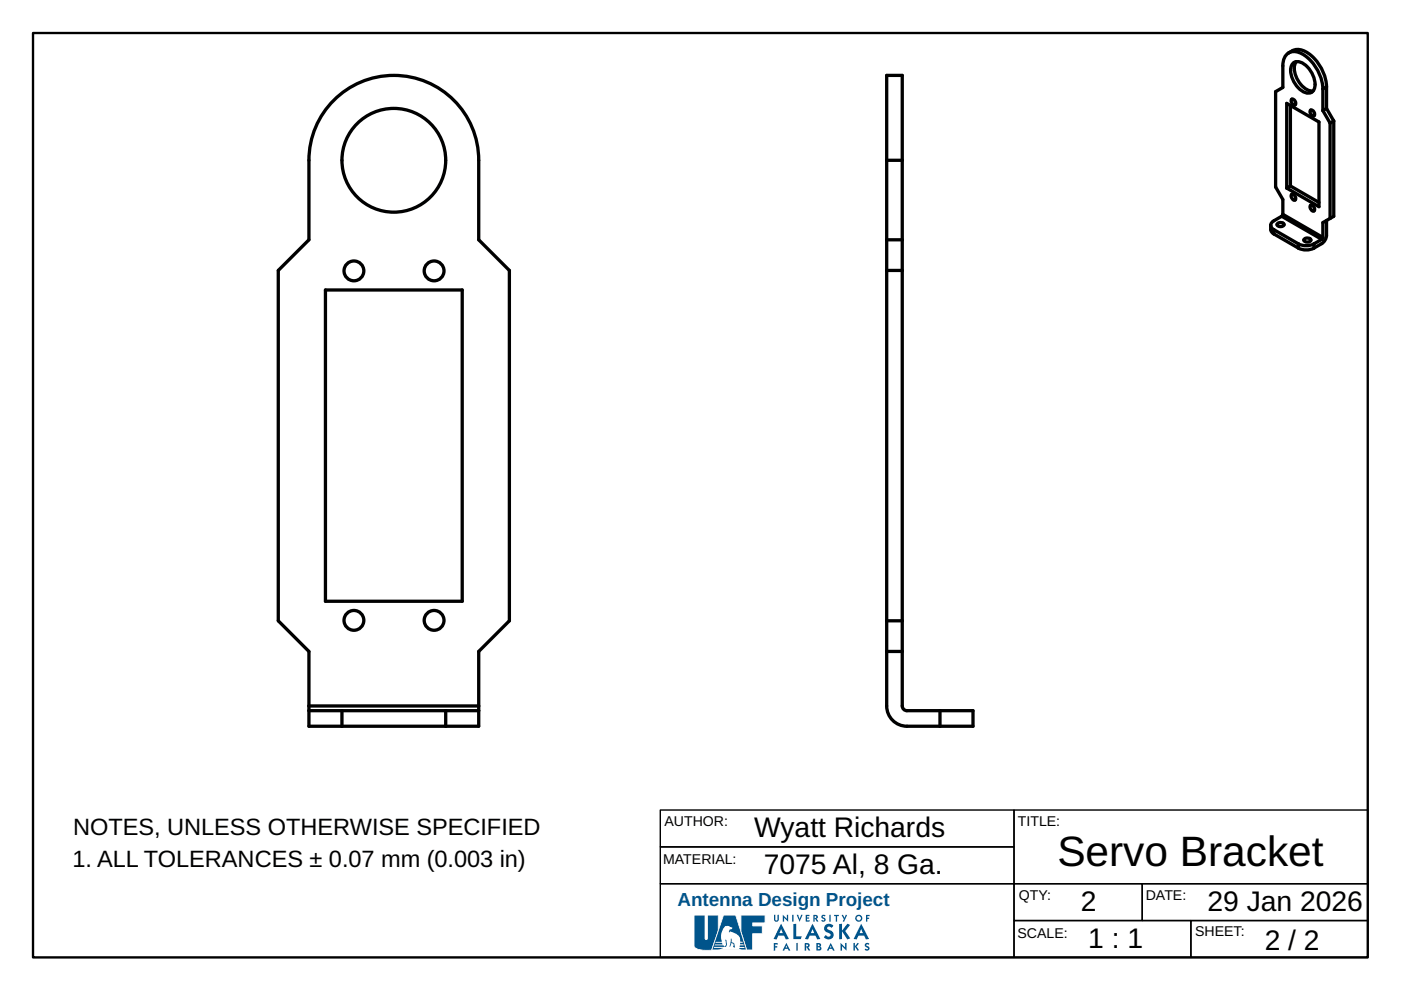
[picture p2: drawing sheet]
<svg xmlns="http://www.w3.org/2000/svg" width="297mm" height="210mm" viewBox="0 0 297 210" stroke-linecap="round" stroke-linejoin="round" font-family="sans-serif">
<path d="M7 7h283v196h-283z" fill="none" stroke="#000" stroke-width=".5"/>
<path d="M140 179.6h75v7.8h-75zM140 171.7h75v7.9h-75zM215 171.7h75v15.7h-75zM140 187.4h75v15.6h-75zM215 195.2h37.5v7.8h-37.5zM215 187.4h27.2v7.8h-27.2zM242.2 187.4h47.8v7.8h-47.8zM252.5 195.2h37.5v7.8h-37.5z" fill="none" stroke="#000" stroke-width=".3"/>
<g fill="#00548b">
<path d="M164.1 194l.3-.1v1.1l.2 .2 .2-.2v-1l.3-.1v1.1a.51 .51 0 0 1-.5 .4 .51 .51 0 0 1-.5-.5z"/>
<path d="M166 193.9l.8 .9v-.8l.3-.1v1.5l-.9-.8v.8h-.2z"/>
<path d="M168 194l.2-.1v1.5h-.2z"/>
<path d="M168.9 194l.3-.1 .3 .9 .4-.9 .3 .1-.7 1.4z"/>
<path d="M170.8 194h.8v.2h-.5v.3h.4v.3h-.4v.3h.6l-.1 .3h-.8z"/>
<path d="M174.2 194.1l.4-.2 .4 .2-.1 .2-.3-.1-.2 .2 .6 .3v.3a.52 .52 0 0 1-.3 .4 .52 .52 0 0 1-.6-.2l.2-.2 .4 .1v-.2a.49 .49 0 0 1-.5-.8z"/>
<path d="M175.8 194l.3-.1v1.5h-.3z"/>
<path d="M176.9 194h.9v.2h-.3v1.2h-.3v-1.2h-.4z"/>
<path d="M178.4 194l.3-.1 .3 .7 .3-.7 .3 .1-.6 1.4h-.3l.2-.5z"/>
<path d="M183.6 194h.7l.1 .2h-.5v.4h.4v.2h-.4v.6h-.3z"/>
<path d="M168.2 195.9h.6v2.6h1.2l-.2 .6h-1.6z"/>
<path d="M174.9 196.2a1.19 1.19 0 0 1 1.8 .1l-.4 .4-.3-.2a.4 .4 0 0 0-.6 .3l.3 .4a1.05 1.05 0 0 1 .9 1.5 1.05 1.05 0 0 1-1.7 .2l-.2-.2 .4-.4a.54 .54 0 0 0 .5 .3 .54 .54 0 0 0 .5-.4l-.4-.4a1 1 0 0 1-.9-.5 1 1 0 0 1 .1-1.1z"/>
<path d="M177.9 195.9h.6v1.4l1.1-1.4 .6 .2-1 1.3 1.1 1.6-.7 .2-1.1-1.7v1.6h-.6z"/>
<path d="M164.1 200h.8v.2h-.5v.4h.4v.3h-.4v.6l-.3 .1z"/>
<path d="M168.8 200l.3-.1v1.6l-.3 .1z"/>
<path d="M178.2 199.9l1 1v-.9l.3-.1v1.7l-1-1v.9l-.3 .1z"/>
<path d="M180.9 200l.4-.1v.7l.5-.7 .3 .1-.5 .7 .5 .8-.3 .1-.5-.9v.8l-.4 .1z"/>
<path d="M183.4 200.1a.59 .59 0 0 1 .9 0l-.2 .3-.2-.2-.2 .2 .5 .4 .2 .3a.57 .57 0 0 1-.5 .5 .57 .57 0 0 1-.6-.3l.2-.2 .5 .1-.1-.3a.55 .55 0 0 1-.5-.8z"/>
<path d="M157.1 194h5.1v1.7h-2.6v.6h2v1.7h-2v3.4h-1.3l-1.2-3.9z"/>
<path d="M172.7 194.2v.4h.3v-.3zM172.5 194l.8 .2 .1 .4-.3 .2 .4 .6h-.3l-.5-.7v.7h-.2z"/>
<path d="M181.6 194.7a.47 .47 0 0 0 .9 0 .47 .47 0 0 0-.9 0zM181.3 194.7a.75 .75 0 0 1 1.5 0 .75 .75 0 0 1-1.5 0z"/>
<path d="M165.6 197l-.3 .8h.7zM165.6 195.9l1.7 3.2-.7 .1-.4-.8h-1.2l-.4 .8-.6-.1z"/>
<path d="M172.3 197l-.4 .8h.7zM172.3 195.9l1.6 3.2-.6 .1-.4-.8h-1.2l-.4 .8-.6-.1z"/>
<path d="M182.6 197l-.4 .8h.8zM182.6 195.9l1.6 3.2-.6 .1-.4-.8h-1.2l-.4 .8-.6-.1z"/>
<path d="M166.7 200.5l-.1 .4h.3zM166.7 199.9l.9 1.6-.4 .1-.2-.4h-.6l-.2 .4-.3-.1z"/>
<path d="M170.9 200.2v.5l.4-.1v-.3zM170.6 200h.8l.2 .2v.4l-.2 .3 .4 .6-.3 .1-.6-.9v.8l-.3 .1z"/>
<path d="M173.4 200.8v.4h.4v-.3zM173.4 200.2v.4h.3v-.3zM173.1 200h.8a.4 .4 0 0 1 0 .7 .41 .41 0 0 1 .3 .4 .41 .41 0 0 1-.3 .4h-.8z"/>
<path d="M176.1 200.5l-.1 .4h.3zM176.1 199.9l.9 1.6-.4 .1-.2-.4h-.6l-.2 .4-.3-.1z"/>
</g>
<path d="M157.2 194.1v3.4l1.2 3.8h1.1v-3.4h2v-1.5h-2v-.8h2.6v-1.5zM157 193.9h5.3v1.9h-2.6v.4h2v1.8h-2v3.5h-1.5l-1.2-4z" fill="#fff"/>
<path d="M147.2 194h2.3v5l.2 .2 .3-.2v-5h2.3v3.3l-1.4 4.1h.2a6.3 6.3 0 0 1-3.8-.5l-.1-.2z" fill="#00548b"/>
<path d="M147.2 194.1v6.5a3.5 3.5 0 0 0 3.3 .8h.3l1.4-4.1v-3.2h-2.1v4.9l-.4 .3-.3-.3v-4.9zM147.1 193.9h2.5v5l.1 .2 .2-.2v-5h2.5v3.5l-1.4 3.9 .1 .2a6.3 6.3 0 0 1-3.9-.6l-.1-.2z" fill="#fff"/>
<path d="M153.4 194h2.6l2.3 7.4h-7.4z" fill="#00548b"/>
<path d="M153.5 194.1l-2.5 7.2h7.2l-2.3-7.2zM153.3 193.9h2.7l2.4 7.6h-7.6z" fill="#fff"/>
<path d="M154.9 199h.2v.7l.6 .3 .1 .9-.4-.1 .2-.3-.1-.4-.4-.2-.3 .8h-.2zM153.7 196.4a3.5 3.5 0 0 0-.7 3.3h-1.2l-.1 .2h1.4l.1 .3h-1.6l-.1 .2h1.9l.2 .3 .3-.4-.2-.9 .2-.2 .1 .1 .1 1-.2 .5h-2.5l-.1 .2h2.1l-1.1 .4h5l-.6-.2 .1-.2h1.1l-.1-.2h-1l.1-.4h.8l-.1-.2h-.7v-.3h.6v-.2h-.6v-.6a2.3 2.3 0 0 0-2.1-1.6l-.1 .2-.2-.1 .1-.4 .5-.2 .2-.3-.9-.4z" fill-rule="evenodd" fill="#fff"/>
<g fill="none" stroke="#000" stroke-width=".7">
<path d="M188 16h3.3v133.7a1 1 0 0 0 1 1h14v3.3h-14a4.3 4.3 0 0 1-4.3-4.3zM273.2 11.2a3.5 3.5 0 0 1 4 1 9.6 9.6 0 0 1 3.3 6.7M273.2 11.2a3 3 0 0 0-1.2 2.8v4.5l-1.5 .9v20.2l1.5 2.7v3.1M273.2 11.2a3.5 3.5 0 0 1 4.8 .6 9.6 9.6 0 0 1 3.2 6.6M274.1 13.4a1.91 1.91 0 0 1 2.6 .4 5 5 0 0 1 1.8 5.3 1.55 1.55 0 0 1-2.3 .3 5 5 0 0 1-2.3-5.7zM274.8 13.1a4.2 4.2 0 0 0 1 4.8l.4 .4a2.92 2.92 0 0 0 2.2 1M280.5 18.9v4.5M281.2 18.4v4.6M281.2 18.4l-.7 .5M70.2 21.8a18 18 0 0 1 19.8-4.6 18 18 0 0 1 11.5 16.8v16.8l6.5 6.5v74.3l-6.5 6.5v15.9h-36v-15.9l-6.5-6.5v-74.3l6.5-6.5v-16.8a17.9 17.9 0 0 1 4.7-12.2zM188 34h3.3M272.8 21.9l6.8 4v17.9l-6.8-3.9z"/>
<path d="M273.6 22.4v17M273.6 39.4l6 3.5M273.6 39.4l-.8 .5M273.9 21a.81 .81 0 0 1 .7 1.2 .81 .81 0 0 1-.7-1.2zM277.9 23.3a.81 .81 0 0 1 .7 1.3 .81 .81 0 0 1-.7-1.3zM280.5 23.4l1.5 2.7M281.2 23l1.6 2.6M281.2 23l-.7 .4M282 26.1v20.2M282.8 25.6v20.3l-2.3 1.3v3.1M282.8 25.6l-.8 .5M188 50.8h3.3"/>
<path d="M188 57.3h3.3M269.4 47.8l.2 .5 .5 .4M269.4 47.8l.1 1.1 .6 .7M270.1 48.7l5.2 3M270.1 49.6l5.2 3M270.1 48.7v.9M270.8 47.4l.7-.2a.54 .54 0 0 1 .7 .6l-.7 .2a.54 .54 0 0 1-.7-.6zM271.8 45.9l-2 1.1-.4 .8M271.8 45.9l8.4 4.9M272 45.4l-.2 .5M272 45.4l8.5 4.9M273.9 41.2a.81 .81 0 0 1 .7 1.2 .81 .81 0 0 1-.7-1.2z"/>
<path d="M275.3 51.7a3.6 3.6 0 0 0 3.3 0M275.3 52.6a3.6 3.6 0 0 0 3.3 0M275.3 51.7v.9M276.5 50.7l.7-.2a.54 .54 0 0 1 .7 .6l-.7 .2a.54 .54 0 0 1-.7-.6zM277.9 43.5a.81 .81 0 0 1 .7 1.2 .81 .81 0 0 1-.7-1.2zM278.6 51.7v.9M280.2 50.8l-1.6 .9M280.5 50.3l-.3 .5M281.2 46.7v3.2l-.1 .8a3.9 3.9 0 0 1-2.5 1.9M69 61.5h29v66h-29zM188 138.1h3.3M188 131.6h3.3"/>
<path d="M65.5 150.7h36M65.5 149.7h36M72.5 150.7v3.3M94.5 150.7v3.3M199.3 150.7v3.3"/>
<circle cx="83.5" cy="34" r="11"/>
<circle cx="75" cy="57.4" r="2.1"/>
<circle cx="92" cy="57.4" r="2.1"/>
<circle cx="75" cy="131.5" r="2.1"/>
<circle cx="92" cy="131.5" r="2.1"/>
</g>
<text font-size="9" x="224.2" y="183.6">Servo Bracket</text>
<g font-size="6">
<text x="159.9" y="177.5">Wyatt Richards</text>
<text x="162" y="185.3">7075 Al, 8 Ga.</text>
<text x="229.1" y="193.1">2</text>
<text x="256" y="193.1">29 Jan 2026</text>
<text x="230.7" y="200.9">1 : 1</text>
<text x="268.1" y="201.5">2 / 2</text>
</g>
<g font-size="5">
<text x="15.5" y="177.1">NOTES, UNLESS OTHERWISE SPECIFIED</text>
<text x="15.3" y="183.7">1. ALL TOLERANCES ± 0.07 mm (0.003 in)</text>
</g>
<text font-size="4" fill="#00548b" x="143.7" y="192.1">Antenna Design Project</text>
<g font-size="3">
<text x="140.9" y="175.1">AUTHOR:</text>
<text x="215.8" y="175.2">TITLE:</text>
<text x="140.6" y="183.3">MATERIAL:</text>
<text x="216" y="190.8">QTY:</text>
<text x="242.9" y="190.8">DATE:</text>
<text x="215.7" y="198.9">SCALE:</text>
<text x="253.4" y="198.5">SHEET:</text>
</g>
</svg>
